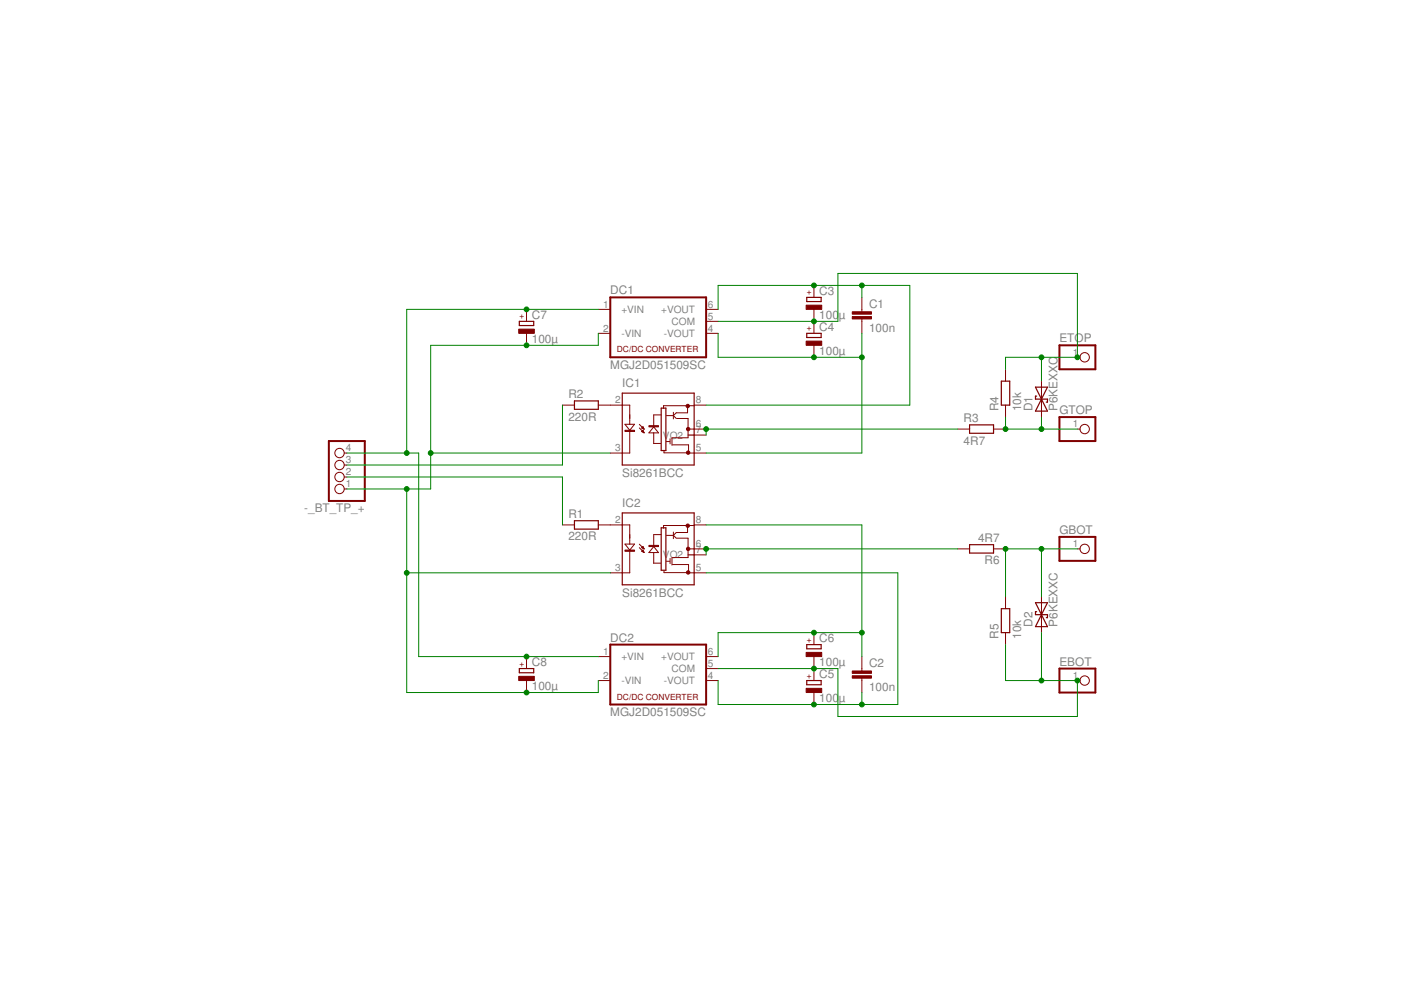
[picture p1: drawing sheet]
<svg xmlns="http://www.w3.org/2000/svg" width="297mm" height="210mm" viewBox="0 0 297 210" stroke-linecap="round" stroke-linejoin="round" font-family="sans-serif">
<path d="M129.4 63.1h20.3v12.7h-20.3zM224.6 73.2h7.6v5.1h-7.6zM69.7 93.5h7.6v12.7h-7.6zM224.6 88.4h7.6v5.1h-7.6zM224.6 113.8h7.6v5.1h-7.6zM129.4 136.7h20.3v12.7h-20.3zM224.6 141.8h7.6v5h-7.6z" fill="none" stroke="#800000" stroke-width=".42"/>
<g fill="none" stroke="#800000" stroke-width=".21">
<path d="M111.6 65.6v2.5M111.6 70.7v2.5M126.9 65.6h2.5M126.9 70.7h2.5M149.7 65.6h2.6M149.7 70.7h2.6M149.7 68.1h2.6M172.6 60.5v2.6M172.6 65.6v5.1M172.6 73.2v2.6M182.7 63.1v3M182.7 67.6v3.1"/>
<path d="M213.2 78.3v2.5M228.4 75.8h.6M73 96.1h.5M73 98.6h.5M119.3 85.9h2.5M126.9 85.9h6.6v4.1M132.5 90h2l-1 1.2zM133.5 91.2v4.9h-4.1M135.6 90.7l1 1.1M135.6 90l1 1M136.1 91.5l.5 .3M136.1 91.5h.3"/>
<path d="M136.1 90.7l.2-.2 .3 .5zM136.1 90.8h.3M136.1 90.7h.3M136.2 91.4h.2M136.3 91.6h.2M136.3 90.5h.1M136.3 91.2h.1M136.3 91.2l.3 .6M136.3 91.2l-.2 .3M136.4 90.9h.1M136.5 91.7h.1M138.6 94h1.5"/>
<path d="M138.6 91.8v2.3M138.6 90.5l1 1.3h-2zM140.2 88h-1.6v2.5M141.3 88.1h1.4M141.3 93.6h.7M142.1 93v1.1M142.5 92.8v1.6M142.6 94.3h3.4v1.7h-5.2v-.4M142.8 87.4v1.4M142.9 88.2l.5 .5M143.5 88.7h2.4v2.1M145.8 86v1.5h-2.4l-.6 .6"/>
<path d="M145.9 91v1.8h-3.3M145.9 91h3.8M145.9 96.1h3.8M147.2 85.9h2.5M147.2 86h-6.5v.6M147.2 92.2h2.5M203 91h2.6M210.7 91h2.5M213.2 85.9v2.5M220.8 80.8v7.6M228.4 91h.6M73 103.7h.5"/>
<path d="M73 101.1h.5M119.3 111.3h2.5M126.9 111.3h6.6v3.2M132.5 115.4h2l-1 1.2zM133.5 114.6v.8M133.5 116.6v4.9h-4.1M135.6 116.1l1 1M135.6 115.4l1 1M136.1 116.1l.2-.2 .3 .5zM136.1 116.1h.3M136.1 116.8h.3M136.1 116.9h.4"/>
<path d="M136.2 116h.2M136.2 116.2h.3M136.2 116.7h.1M136.3 116.6l.3 .5-.5-.2zM136.4 117.1h.1M136.5 116.3h.1M138.6 119.4h1.5M138.6 117.2v2.2M138.6 115.9l1 1.3h-2zM140.2 113.3h-1.6v2.6M141.3 113.5h1.4M141.3 119h.7"/>
<path d="M142.1 118.4v1.1M142.5 118.2v1.6M142.6 119.7h3.4v1.7M142.8 112.8v1.4M142.9 113.6l.5 .5M143.5 114.1h2.4v2.1M145.8 111.4v1.5h-2.4l-.6 .6M145.9 116.4v1.8h-3.3M145.9 116.4h3.8M147.2 111.4h-6.5v.6M147.2 111.3h2.5M147.2 117.6h2.5"/>
<path d="M203 116.4h2.6M210.7 116.4h2.5M228.4 116.4h.6M111.6 139.2v2.6M126.9 139.2h2.5M140.8 121v.4l8.9 .1M149.7 139.2h2.6M172.6 134.1v2.6M172.6 139.2v5.1M182.7 139.2v3.1M213.2 126.5v2.6M213.2 134.1v2.6"/>
<path d="M220.8 126.5v7.6M111.6 144.3v2.5M126.9 144.3h2.5M149.7 144.3h2.6M149.7 141.8h2.6M172.6 146.8v2.6M182.7 143.8v3M228.4 144.3h.6"/>
<circle cx="230" cy="75.8" r=".99"/>
<circle cx="72" cy="98.6" r=".99"/>
<circle cx="72" cy="96.1" r=".99"/>
<circle cx="230" cy="91" r=".99"/>
<circle cx="72" cy="103.7" r=".99"/>
<circle cx="72" cy="101.1" r=".99"/>
<circle cx="230" cy="116.4" r=".99"/>
<circle cx="230" cy="144.3" r=".99"/>
</g>
<g fill="none" stroke="#800000" stroke-width=".25">
<path d="M110.1 68.1h3.1v.9h-3.1zM171 70.7h3.1v.9h-3.1zM171 63.1h3.1v.8h-3.1zM121.8 85h5.1v1.8h-5.1zM131.9 83.4h15.3v15.2h-15.3zM140.2 86.5h1v9h-1zM145.9 92.2h1.3M205.6 90.1h5.1v1.8h-5.1zM212.3 80.8h1.8v5.1h-1.8zM219.5 82.1l2.6 5.1h-2.6l2.6-5.1zM219.8 84h-.3v.6h2.6v.7h-.3M121.8 110.4h5.1v1.8h-5.1z"/>
<path d="M131.9 108.8h15.3v15.2h-15.3zM140.2 111.9h1v9h-1zM145.9 117.6h1.3M205.6 115.5h5.1v1.8h-5.1zM171 136.7h3.1v.9h-3.1zM212.3 129.1h1.8v5h-1.8zM219.5 127.8l2.6 5.1h-2.6l2.6-5.1zM219.8 129.7h-.3v.6h2.6v.7h-.3M110.1 141.8h3.1v.8h-3.1zM171 144.3h3.1v.9h-3.1z"/>
</g>
<g fill="#800000" stroke="#800000" stroke-width=".21">
<circle cx="145.9" cy="91" r=".36"/>
<circle cx="145.8" cy="86.1" r=".36"/>
<circle cx="145.9" cy="96" r=".36"/>
<circle cx="145.9" cy="116.4" r=".36"/>
<circle cx="145.8" cy="111.5" r=".36"/>
<circle cx="145.9" cy="121.4" r=".36"/>
</g>
<g fill="#800000" stroke="#800000" stroke-width=".21">
<path d="M132.5 91.2h2v.3h-2z"/>
<path d="M137.6 90.3h2v.2h-2z"/>
<path d="M132.5 116.6h2v.3h-2z"/>
<path d="M137.6 115.6h2v.3h-2z"/>
<path d="M180.7 67.1h4.1v.5h-4.1z"/>
<path d="M180.7 66.1h4.1v.5h-4.1z"/>
<path d="M180.7 143.3h4.1v.5h-4.1z"/>
<path d="M180.7 142.3h4.1v.5h-4.1z"/>
<path d="M170.9 72.3h3.3v.9h-3.3z"/>
<path d="M170.9 145.9h3.3v.9h-3.3z"/>
<path d="M170.9 138.3h3.3v.9h-3.3z"/>
<path d="M110 69.8h3.3v.9h-3.3z"/>
<path d="M110 143.4h3.3v.9h-3.3z"/>
<path d="M170.9 64.7h3.3v.9h-3.3z"/>
</g>
<g fill="none" stroke="#008000" stroke-width=".21">
<path d="M126.9 65.6h-40.7v30.5M126.9 70.7v2.5h-35.6v30.5h-17.8M152.3 70.7v5.1h30.4M152.3 68.1h25.4v-10.1h50.7v17.8h-15.2v2.5M152.3 65.6v-5.1h40.6v25.4h-43.2M182.7 60.5v2.6M182.7 70.7v25.4h-33M220.8 75.8v5M73.5 96.1h15.3v43.1h38.1M91.3 96.1h38.1M119.3 85.9v12.7h-45.8M203 91h-53.3v1.2"/>
<path d="M213.2 88.4v2.6h15.2M220.8 88.4v2.6M73.5 101.1h45.8v10.2M86.2 103.7v43.1h40.7v-2.5M149.7 111.3h33v27.9M203 116.4h-53.3v1.2M220.8 116.4v10.1M228.4 116.4h-15.2v10.1M86.2 121.5h43.2M149.7 121.5h40.7v27.9h-38.1v-5.1M182.7 134.1h-30.4v5.1M213.2 136.7v7.6h15.2v7.6h-50.7v-10.1h-25.4"/>
<path d="M220.8 134.1v10.2M182.7 146.8v2.6"/>
</g>
<g fill="#008000" stroke="#008000" stroke-width=".21">
<circle cx="172.6" cy="75.8" r=".51"/>
<circle cx="182.7" cy="75.8" r=".51"/>
<circle cx="182.7" cy="60.5" r=".51"/>
<circle cx="172.6" cy="60.5" r=".51"/>
<circle cx="172.6" cy="134.1" r=".51"/>
<circle cx="182.7" cy="134.1" r=".51"/>
<circle cx="172.6" cy="149.4" r=".51"/>
<circle cx="182.7" cy="149.4" r=".51"/>
<circle cx="149.7" cy="91" r=".51"/>
<circle cx="149.7" cy="116.4" r=".51"/>
<circle cx="86.2" cy="96.1" r=".51"/>
<circle cx="111.6" cy="65.6" r=".51"/>
<circle cx="111.6" cy="139.2" r=".51"/>
<circle cx="213.2" cy="91" r=".51"/>
<circle cx="220.8" cy="91" r=".51"/>
<circle cx="172.6" cy="68.1" r=".51"/>
<circle cx="228.4" cy="75.8" r=".51"/>
<circle cx="220.8" cy="75.8" r=".51"/>
<circle cx="213.2" cy="116.4" r=".51"/>
<circle cx="220.8" cy="116.4" r=".51"/>
<circle cx="172.6" cy="141.8" r=".51"/>
<circle cx="228.4" cy="144.3" r=".51"/>
<circle cx="220.8" cy="144.3" r=".51"/>
<circle cx="86.2" cy="103.7" r=".51"/>
<circle cx="86.2" cy="121.5" r=".51"/>
<circle cx="111.6" cy="146.8" r=".51"/>
<circle cx="91.3" cy="96.1" r=".51"/>
<circle cx="111.6" cy="73.2" r=".51"/>
</g>
<g font-size="2.5" fill="#808080">
<text x="129.4" y="62.4">DC1</text>
<text x="173.7" y="62.6">C3</text>
<text x="184.3" y="65.2">C1</text>
<text x="112.8" y="67.6">C7</text>
<text x="173.7" y="67.6">100</text>
<text x="173.7" y="70.2">C4</text>
<text x="177.9" y="67.6">µ</text>
<text x="184.3" y="70.3">100n</text>
<text x="112.8" y="72.7">100µ</text>
<text x="173.7" y="75.3">100µ</text>
<text x="224.6" y="72.6">ETOP</text>
<text x="129.4" y="78.3">MGJ2D051509SC</text>
<text x="131.9" y="82.1">IC1</text>
<text x="120.5" y="89.2">220R</text>
<text x="120.5" y="84.4">R2</text>
<text x="204.3" y="89.5">R3</text>
<text x="211.7" y="87.2" transform="rotate(-90 211.7 87.2)">R4</text>
<text x="216.5" y="87.2" transform="rotate(-90 216.5 87.2)">10k</text>
<text x="218.9" y="87.2" transform="rotate(-90 218.9 87.2)">D1</text>
<text x="224.2" y="87.2" transform="rotate(-90 224.2 87.2)">P6KEXXC</text>
<text x="224.6" y="87.8">GTOP</text>
<text x="204.3" y="94.3">4R7</text>
<text x="131.9" y="101.1">Si8261BCC</text>
<text x="131.9" y="107.5">IC2</text>
<text x="64.5" y="108.6">-_BT_TP_+</text>
<text x="120.5" y="109.8">R1</text>
<text x="224.6" y="113.2">GBOT</text>
<text x="120.5" y="114.6">220R</text>
<text x="207.4" y="114.8">4R7</text>
<text x="208.7" y="119.6">R6</text>
<text x="131.9" y="126.5">Si8261BCC</text>
<text x="129.4" y="136">DC2</text>
<text x="173.7" y="136.2">C6</text>
<text x="211.7" y="135.4" transform="rotate(-90 211.7 135.4)">R5</text>
<text x="216.5" y="135.4" transform="rotate(-90 216.5 135.4)">10k</text>
<text x="218.9" y="132.9" transform="rotate(-90 218.9 132.9)">D2</text>
<text x="224.2" y="132.9" transform="rotate(-90 224.2 132.9)">P6KEXXC</text>
<text x="112.8" y="141.3">C8</text>
<text x="173.7" y="141.3">100µ</text>
<text x="173.7" y="143.8">C5</text>
<text x="184.3" y="141.4">C2</text>
<text x="224.6" y="141.1">EBOT</text>
<text x="112.8" y="146.4">100µ</text>
<text x="173.7" y="148.9">100</text>
<text x="177.9" y="148.9">µ</text>
<text x="184.3" y="146.5">100n</text>
<text x="129.4" y="151.9">MGJ2D051509SC</text>
</g>
<g font-size="2.1" fill="#808080">
<text x="127.9" y="65.2">1</text>
<text x="150.1" y="65.2">6</text>
<text x="127.9" y="70.3">2</text>
<text x="131.7" y="66.4">+VIN</text>
<text x="131.7" y="71.4">-VIN</text>
<text x="140.2" y="66.4">+VOUT</text>
<text x="140.7" y="71.4">-VOUT</text>
<text x="142.4" y="68.9">COM</text>
<text x="150.1" y="70.3">4</text>
<text x="150.1" y="67.8">5</text>
<text x="227.5" y="75.4">1</text>
<text x="130.4" y="85.5">2</text>
<text x="147.5" y="85.5">8</text>
<text x="73.3" y="95.7">4</text>
<text x="130.4" y="95.7">3</text>
<text x="140.6" y="93">VO2</text>
<text x="147.5" y="90.6">6</text>
<text x="147.5" y="95.7">5</text>
<text x="147.5" y="91.9">7</text>
<text x="227.5" y="90.6">1</text>
<text x="73.3" y="100.8">2</text>
<text x="73.3" y="98.2">3</text>
<text x="73.3" y="103.3">1</text>
<text x="130.4" y="110.9">2</text>
<text x="147.5" y="110.9">8</text>
<text x="140.6" y="118.4">VO2</text>
<text x="147.5" y="116">6</text>
<text x="147.5" y="117.3">7</text>
<text x="227.5" y="116">1</text>
<text x="130.4" y="121.1">3</text>
<text x="147.5" y="121.1">5</text>
<text x="127.9" y="138.9">1</text>
<text x="127.9" y="143.9">2</text>
<text x="131.7" y="140">+VIN</text>
<text x="140.2" y="140">+VOUT</text>
<text x="142.4" y="142.5">COM</text>
<text x="150.1" y="138.9">6</text>
<text x="150.1" y="143.9">4</text>
<text x="150.1" y="141.4">5</text>
<text x="227.5" y="143.9">1</text>
<text x="131.7" y="145.1">-VIN</text>
<text x="140.7" y="145.1">-VOUT</text>
</g>
<g font-size="1.8" fill="#800000">
<text x="172" y="62.6" transform="rotate(-90 172 62.6)">+</text>
<text x="111" y="67.7" transform="rotate(-90 111 67.7)">+</text>
<text x="172" y="70.3" transform="rotate(-90 172 70.3)">+</text>
<text x="130.8" y="74.7">DC/DC CONVERTER</text>
<text x="172" y="136.3" transform="rotate(-90 172 136.3)">+</text>
<text x="111" y="141.4" transform="rotate(-90 111 141.4)">+</text>
<text x="172" y="143.9" transform="rotate(-90 172 143.9)">+</text>
<text x="130.8" y="148.4">DC/DC CONVERTER</text>
</g>
</svg>
